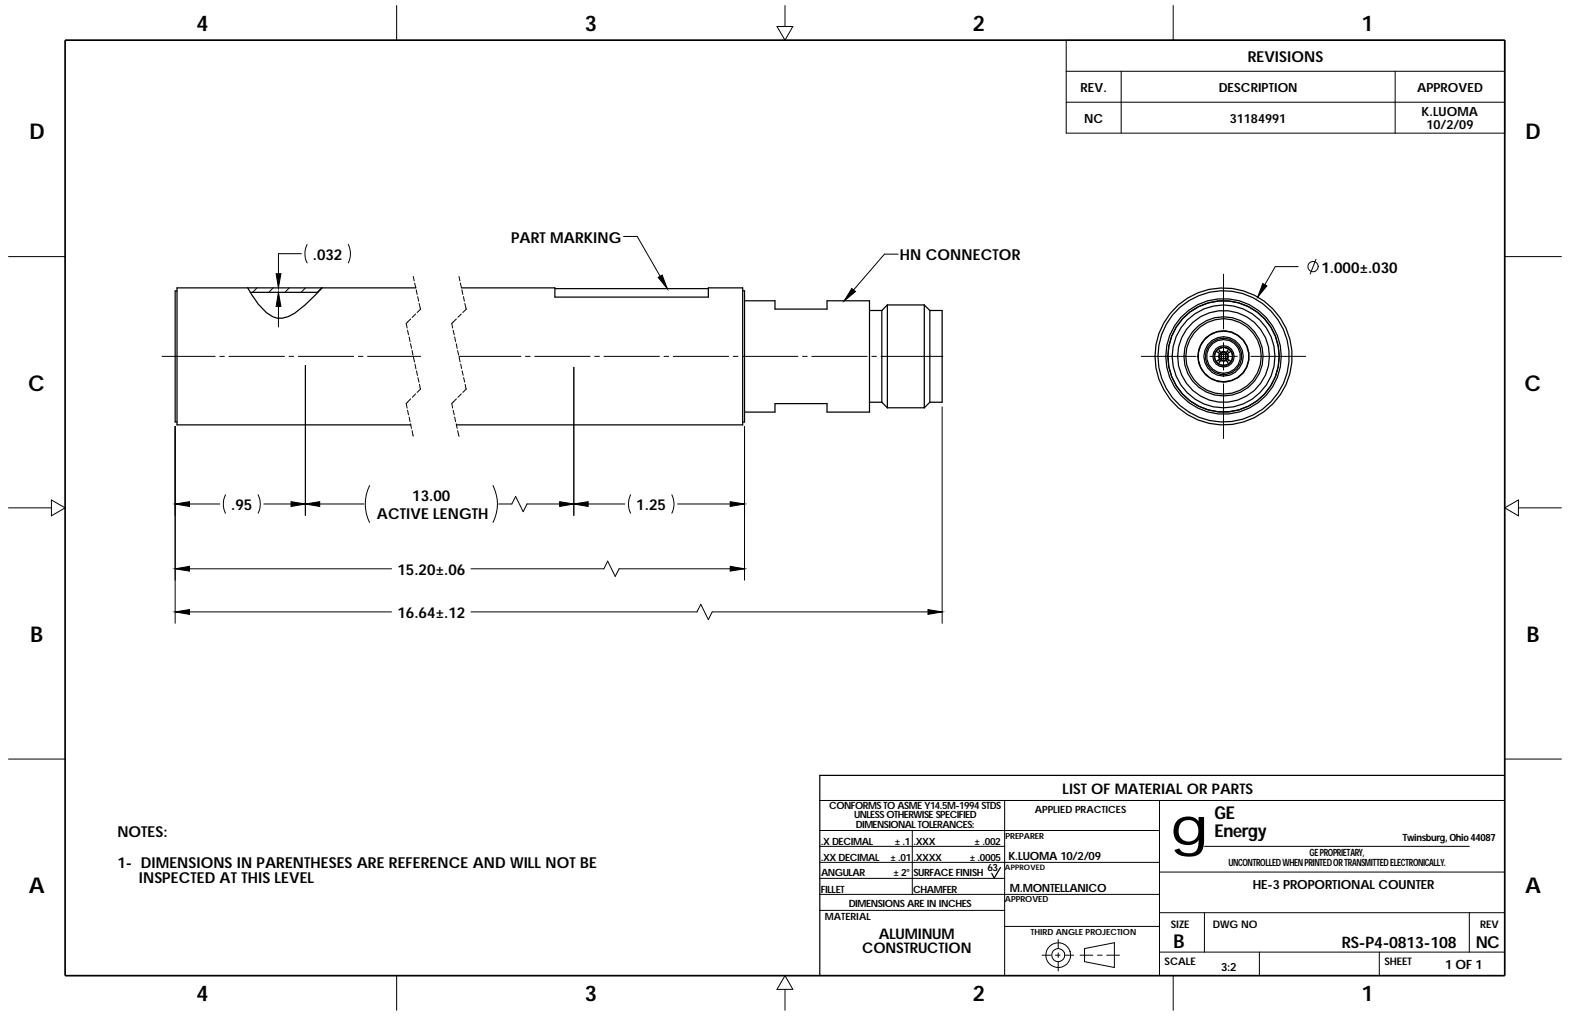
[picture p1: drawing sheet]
<svg xmlns="http://www.w3.org/2000/svg" width="432mm" height="279mm" viewBox="0 0 432 279" stroke-linecap="round" stroke-linejoin="round" font-family="sans-serif">
<g fill="none" stroke="#000" stroke-width=".28">
<path d="M109.1 1.5v9.5M213.7 7.3h4.4l-2.2 3.7zM215.9 1.5v5.8M293.2 11.1h120.7v25.5h-120.7zM293.2 19.6h120.7M308.4 19.6v17M322.7 1.5v9.5M383.7 19.6v17M293.2 28.1h120.7M2.3 70.6h15.6M70.7 79.2l-1.2 1.2M75.1 79.2l-1.2 1.2"/>
<path d="M79.6 79.2l-1.2 1.2M82.9 69.8h-6.3v9.4M84 79.2l-1.2 1.2M84.5 67.2a5.7 5.7 0 0 0 0 5.1M88.4 79.2l-1.2 1.2M95.8 67.2a5.7 5.7 0 0 1 0 5.1M113.7 76l.2 1.3M114 77.9l.3 1.2M114.5 79.7l.2 1.3M126.2 76l.3 1.3M126.6 77.9l.3 1.2M127 79.7l.3 1.3"/>
<path d="M171.5 65h3.8l8.2 14.4M247 69.9h-3.8l-11 12.8M336.5 75.4v15.1M357 73.3h-6.3l-4.8 8.4M361.9 71.3l-1.6 4.1M413.9 70.6h15.5M44.6 98h14.6M60.5 98h1.2M63 98h15.2M76.6 80.4v9.5M79.5 98h1.3M82 98h15.3"/>
<path d="M98.6 98h1.2M101.1 98h14.6M112.1 90.8l.3 1.3M112.5 92.7l.3 1.2M112.9 94.5l.3 1.3M112.9 87.7l-1.2 1.3 .3 1.2M113.3 96.4l.3 1.3M113.7 98.3l.3 1.2M114.3 86.4l-.9 .9M114.9 81.6l.2 1.2M115.3 83.4l.4 1.6-1 .9M124.6 90.8l.3 1.3"/>
<path d="M125.1 92.7l.2 1.2M125.5 94.5l.2 1.3M125.5 87.7l-1.3 1.3 .3 1.2M125.9 96.4l.3 1.3M126.2 98h17.1M126.3 98.3l.2 1.2M126.9 86.4l-1 .8M127.5 81.6l.2 1.2M127.8 83.4l.4 1.6-.9 .9M144.5 98h1.3M147.1 98h15.2M163.6 98h1.2"/>
<path d="M166.1 98h15.3M182.6 98h1.3M185.2 98h15.2M201.7 98h1.2M204.2 98h15.3M220.7 98h1.3M223.3 98h15.2M239.8 98h1.2M242.3 98h17M313.9 98h15.1M332.7 98h7.6M336.5 94.2v7.6"/>
<path d="M344 98h15.1M48.2 117.3v54.1M84 100.5v41.2M112.1 112.8l.3 1.3M112.5 114.7l.3 1.3M112.9 116.5l.3 1.3M112.9 109.7l-1.2 1.3 .3 1.2M113.3 118.4l.4 1.5M114.1 100.1l.3 1.3M114.3 108.3l-.9 1M114.6 102l.2 1.3M114.9 103.8l.3 1.3"/>
<path d="M115.4 105.7l.3 1.3-1 .9M124.6 112.8l.3 1.3M125.1 114.7l.2 1.3M125.5 116.5l.2 1.3M125.5 109.7l-1.3 1.3 .3 1.2M125.9 118.4l.3 1.6M126.7 100.1l.3 1.2M126.9 108.3l-1 1M127.1 102l.3 1.2M127.5 103.8l.3 1.3M127.9 105.7l.3 1.3M128.2 107l-.9 .9"/>
<path d="M157.8 101v40.7M204.8 117.3v42.3M259.1 111.9v59.5M336.5 105.5v15.1M2.3 139.7h11.8M14.1 137.5l3.8 2.2-3.8 2.2zM48.2 138.6h12.3M62 136.1a5.7 5.7 0 0 0 0 5M71 136.1a5.7 5.7 0 0 1 0 5M72.6 138.6h27.5M101.6 133.5a11.5 11.5 0 0 0 0 10.2M135.6 133.5a11.1 11.1 0 0 1 0 10.2"/>
<path d="M137.2 138.6h3.6l1-2.1 2.1 4.2 1-2.1h27M173.4 136.1a5.7 5.7 0 0 0 0 5M184.8 136.1a5.7 5.7 0 0 1 0 5M186.4 138.6h18.4M413.9 139.7l3.7-2.2v4.4zM417.6 139.7h11.8M48.2 156.4h59.5M129.5 156.4h36.6l1-2.1 2.1 4.2 1.1-2.1h34.5M48.2 168.3h59.5M129.5 168.3h62.2l1-2.1 2.1 4.2 1.1-2.1h63.2M2.3 208.7h15.6M413.9 208.7h15.5"/>
<path d="M225.5 232.7h50.8M225.5 237.2h93.4M225.5 228.4h93.4M225.5 220.1h188.2M250.9 228.4v17.6M276.3 220.1v48.1M318.9 239.8h94.8M318.9 220.2v48M331.3 232.7h72.8M225.5 246h93.4M225.5 241.6h50.8M225.5 250.4h50.8"/>
<path d="M276.3 254.8h42.6M291 258.4v2.4M318.9 251h94.8M331.3 251v10.8M404.1 251v10.8M109.1 268.3v9.5M215.9 272.1v5.7M215.9 268.3l2.2 3.8h-4.4zM286.6 262.7h2.4M290.3 262.7h1.2M291 262v1.3M291 264.6v2.4"/>
<path d="M292.8 262.7h2.5M297.1 262.7h3.5M298.3 260.9l8.2-1.7v6.9l-8.2-1.6zM301.8 262.7h1.3M304.4 262.7h3.5M318.9 261.8h94.8M322.7 268.3v9.5M346.4 261.8v6.3M379.3 261.8v6.3"/>
<circle cx="361.1" cy="73.3" r="1.41"/>
<circle cx="291.1" cy="262.7" r="1.8"/>
<circle cx="291.1" cy="262.7" r="3.4"/>
</g>
<path d="M17.9 11h396v257.3h-396z" fill="none" stroke="#000" stroke-width=".47"/>
<g fill="none" stroke="#000" stroke-width=".34">
<path d="M68.2 79.2a26 26 0 0 0 5.1 6.8 5.7 5.7 0 0 0 7.7 .1 60.4 60.4 0 0 0 7.6-6.9M114.4 79.2h-65.7v37.6h64.3M126.9 79.2h25.7v2.5h42.2v-2.5h9.5v37.6h-78.7M152.6 79.4h42.2M204.3 80h.5v36.1h-.5M48.7 80h-.5v36h.5M68.8 80.4h18.7M204.8 82.7h8.3v2.3h14.4v-2.3h11.6v30.6h-11.6v-2.3h-14.4v2.3h-8.3M239.1 85.4h3.4M242.5 85.4v25.2M244.1 83.9l-1.6 1.5M244.1 83.9h10.1"/>
<path d="M244.1 83.9v28.2M254.2 83.9l1.5 1.5M254.2 83.9v28.2M255.7 85.4h3.4v25.2h-3.4M255.7 85.4v25.2M334.5 96.6a2.33 2.33 0 0 0 0 2.8M334.5 99.4l.6 .6M334.5 96.6l.9 .6M335.1 99l.4 .4M335.1 96a2.33 2.33 0 0 1 2.8 0M335.1 96l-.6 .6M335.1 96l.6 .9"/>
<path d="M335.4 95.8h.1M335.4 97.2l-.2 .6 .2 1M335.4 98.8l-.9 .6M335.4 97.2l.2 .2M335.5 96.6l-.4 .4M335.6 97.4l-.2 .4 .2 .9M335.6 97.4l.4 .2v.8l-.4 .3M335.6 98.7l-.2 .1M335.7 95.6v.1M335.7 96.9l.6-.2 1 .2M335.7 99.1l.6 .2 1-.2M335.7 99.1l-.6 .9"/>
<path d="M335.7 96.9l.2 .2M335.8 95.5l.1 .1M335.9 98.9l.4 .2 .9-.2M335.9 98.9l.2-.3h.8l.3 .3M335.9 97.1l.4-.2 .9 .2M335.9 97.1l.2 .4h.8l.3-.4M335.9 98.9l-.2 .2M337.2 98.9l.1 .2M337.2 95.5v.1M337.3 99.1l.6 .9M337.3 96.9l-.1 .2M337.3 95.6v.1"/>
<path d="M337.4 97.4l.3 .4-.3 .9M337.4 97.4l-.3 .2v.8l.3 .3M337.4 98.7l.2 .1M337.5 96.6l.4 .4M337.6 97.2l.2 .6-.2 1M337.6 97.2l-.2 .2M337.6 98.8l.9 .6M337.7 95.8h.1M337.9 96l.6 .6M337.9 96l-.6 .9M337.9 99l-.4 .4M338.5 96.6a2.52 2.52 0 0 1 0 2.8"/>
<path d="M338.5 99.4l-.6 .6M338.5 96.6l-.9 .6M239.1 110.6h3.4M242.5 110.6l1.6 1.5M244.1 112.1h10.1M255.7 110.6l-1.5 1.5M335.1 100a2.52 2.52 0 0 0 2.8 0M413.7 213.2h-188.2v55M275.2 238.5l-1.8 3-.6-1.3"/>
<circle cx="336.5" cy="98" r="10.4"/>
<circle cx="336.5" cy="98" r="15.3"/>
<circle cx="336.5" cy="98" r="12.6"/>
<circle cx="336.5" cy="98" r="4.6"/>
<circle cx="336.5" cy="98" r="7.1"/>
<circle cx="336.5" cy="98" r="5"/>
<circle cx="336.5" cy="98" r="14.1"/>
<circle cx="336.5" cy="98" r="2.93"/>
<circle cx="336.5" cy="98" r="18.8"/>
<circle cx="336.5" cy="98" r="5.4"/>
<circle cx="336.5" cy="98" r="15.9"/>
<circle cx="336.5" cy="98" r="7"/>
<circle cx="336.5" cy="98" r="10.9"/>
<circle cx="336.5" cy="98" r="18.1"/>
<circle cx="336.5" cy="98" r="2.54"/>
</g>
<g fill="#000" stroke="#000" stroke-width=".28">
<path d="M75.9 75.3h1.4l-.7 3.9z" fill-rule="evenodd"/>
<path d="M181 76.3l1.1-.7 1.4 3.8z" fill-rule="evenodd"/>
<path d="M76.6 80.4l.7 3.9h-1.4z" fill-rule="evenodd"/>
<path d="M234.3 79.3l1 .9-3.1 2.5z" fill-rule="evenodd"/>
<path d="M347.3 78l1.1 .6-2.5 3.1z" fill-rule="evenodd"/>
<path d="M48.2 138.6l3.9-.6v1.3z" fill-rule="evenodd"/>
<path d="M80.1 138l3.9 .6-3.9 .7z" fill-rule="evenodd"/>
<path d="M84 138.6l3.9-.6v1.3z" fill-rule="evenodd"/>
<path d="M153.9 138l3.9 .6-3.9 .7z" fill-rule="evenodd"/>
<path d="M157.8 138.6l4-.6v1.3z" fill-rule="evenodd"/>
<path d="M200.8 138l4 .6-4 .7z" fill-rule="evenodd"/>
<path d="M48.2 156.4l3.9-.7v1.4z" fill-rule="evenodd"/>
<path d="M200.8 155.7l4 .7-4 .7z" fill-rule="evenodd"/>
<path d="M48.2 168.3l3.9-.7v1.4z" fill-rule="evenodd"/>
<path d="M255.2 167.6l3.9 .7-3.9 .7z" fill-rule="evenodd"/>
</g>
<text font-size="14.3" x="322" y="232.2">g</text>
<g font-size="6">
<text x="54.1" y="8.6">4</text>
<text x="160.8" y="8.6">3</text>
<text x="267.6" y="8.6">2</text>
<text x="374.4" y="8.6">1</text>
<text x="8.1" y="38.3">D</text>
<text x="419.6" y="38.3">D</text>
<text x="7.8" y="107.4">C</text>
<text x="419.3" y="107.4">C</text>
<text x="8.4" y="176.5">B</text>
<text x="419.9" y="176.5">B</text>
<text x="7.9" y="245.6">A</text>
<text x="419.4" y="245.6">A</text>
<text x="54.1" y="275.4">4</text>
<text x="160.8" y="275.4">3</text>
<text x="267.6" y="275.4">2</text>
<text x="374.4" y="275.4">1</text>
</g>
<text font-size="5.2" x="322.7" y="260.8">B</text>
<g font-size="4.9">
<text x="334" y="225.2">GE</text>
<text x="334" y="230">Energy</text>
</g>
<text font-size="4.5" x="405.9" y="260.6">NC</text>
<text font-size="4.4" x="369.1" y="260.6">RS-P4-0813-108</text>
<g font-size="4.1">
<text x="343.2" y="17">REVISIONS</text>
<text x="86" y="71.5">.032</text>
<text x="140.5" y="66.7">PART MARKING</text>
<text x="247.5" y="71.6">HN CONNECTOR</text>
<text x="363.4" y="75">1.000±.030</text>
<text x="113.4" y="137.8">13.00</text>
<text x="63.6" y="140.3">.95</text>
<text x="103.6" y="142.8">ACTIVE LENGTH</text>
<text x="175" y="140.3">1.25</text>
<text x="109.3" y="158.1">15.20±.06</text>
<text x="109.3" y="170">16.64±.12</text>
<text x="32.3" y="230.2">NOTES:</text>
<text x="32.3" y="238.6">1- DIMENSIONS IN PARENTHESES ARE REFERENCE AND WILL NOT BE</text>
<text x="38.2" y="242.8">INSPECTED AT THIS LEVEL</text>
</g>
<g font-size="4">
<text x="292.2" y="218.4">LIST OF MATERIAL OR PARTS</text>
<text x="237.1" y="262.1">CONSTRUCTION</text>
<text x="241.7" y="258.2">ALUMINUM</text>
</g>
<g font-size="3.5">
<text x="297.2" y="25.2">REV.</text>
<text x="335.2" y="25.2">DESCRIPTION</text>
<text x="389.7" y="25.2">APPROVED</text>
<text x="298.2" y="33.7">NC</text>
<text x="338.2" y="33.7">31184991</text>
<text x="391" y="32">K.LUOMA</text>
<text x="392.3" y="35.4">10/2/09</text>
<text x="344.6" y="244.6">HE-3 PROPORTIONAL COUNTER</text>
<text x="397.4" y="266.6">1 OF 1</text>
</g>
<g font-size="3.1">
<text x="277.4" y="236.5">K.LUOMA 10/2/09</text>
<text x="277.8" y="245.3">M.MONTELLANICO</text>
<text x="335.8" y="267.1">3:2</text>
</g>
<g font-size="2.9">
<text x="322" y="255.1">SIZE</text>
<text x="333.5" y="255.2">DWG NO</text>
<text x="407.1" y="255.2">REV</text>
<text x="320.3" y="265.3">SCALE</text>
<text x="380.7" y="265.3">SHEET</text>
</g>
<g font-size="2.8">
<text x="228.1" y="222.4">CONFORMS TO ASME Y14.5M-1994 STDS</text>
<text x="234.9" y="225">UNLESS OTHERWISE SPECIFIED</text>
<text x="235.4" y="227.6">DIMENSIONAL TOLERANCES:</text>
<text x="284.6" y="223.7">APPLIED PRACTICES</text>
<text x="225.7" y="232.5">.X DECIMAL</text>
<text x="246.1" y="232.5">± .1</text>
<text x="251.2" y="232.5">.XXX</text>
<text x="268.1" y="232.5">± .002</text>
<text x="385.7" y="231.4">Twinsburg, Ohio 44087</text>
<text x="225.7" y="236.8">.XX DECIMAL</text>
<text x="244.9" y="236.8">± .01</text>
<text x="251.2" y="236.8">.XXXX</text>
<text x="266.7" y="236.8">± .0005</text>
<text x="271.6" y="239.5">63</text>
<text x="337.9" y="238">UNCONTROLLED WHEN PRINTED OR TRANSMITTED ELECTRONICALLY.</text>
<text x="360.2" y="235.4">GE PROPRIETARY,</text>
<text x="225.7" y="245.6">FILLET</text>
<text x="225.8" y="241">ANGULAR</text>
<text x="245.7" y="241">± 2°</text>
<text x="251.2" y="245.6">CHAMFER</text>
<text x="251.2" y="241">SURFACE FINISH</text>
<text x="233.4" y="249.3">DIMENSIONS ARE IN INCHES</text>
<text x="226.9" y="252.9">MATERIAL</text>
</g>
<g font-size="2.3">
<text x="276.6" y="230.8">PREPARER</text>
<text x="276.4" y="248">APPROVED</text>
<text x="283.5" y="257.2">THIRD ANGLE PROJECTION</text>
</g>
<text font-size="2.1" x="276.4" y="239.1">APPROVED</text>
</svg>
